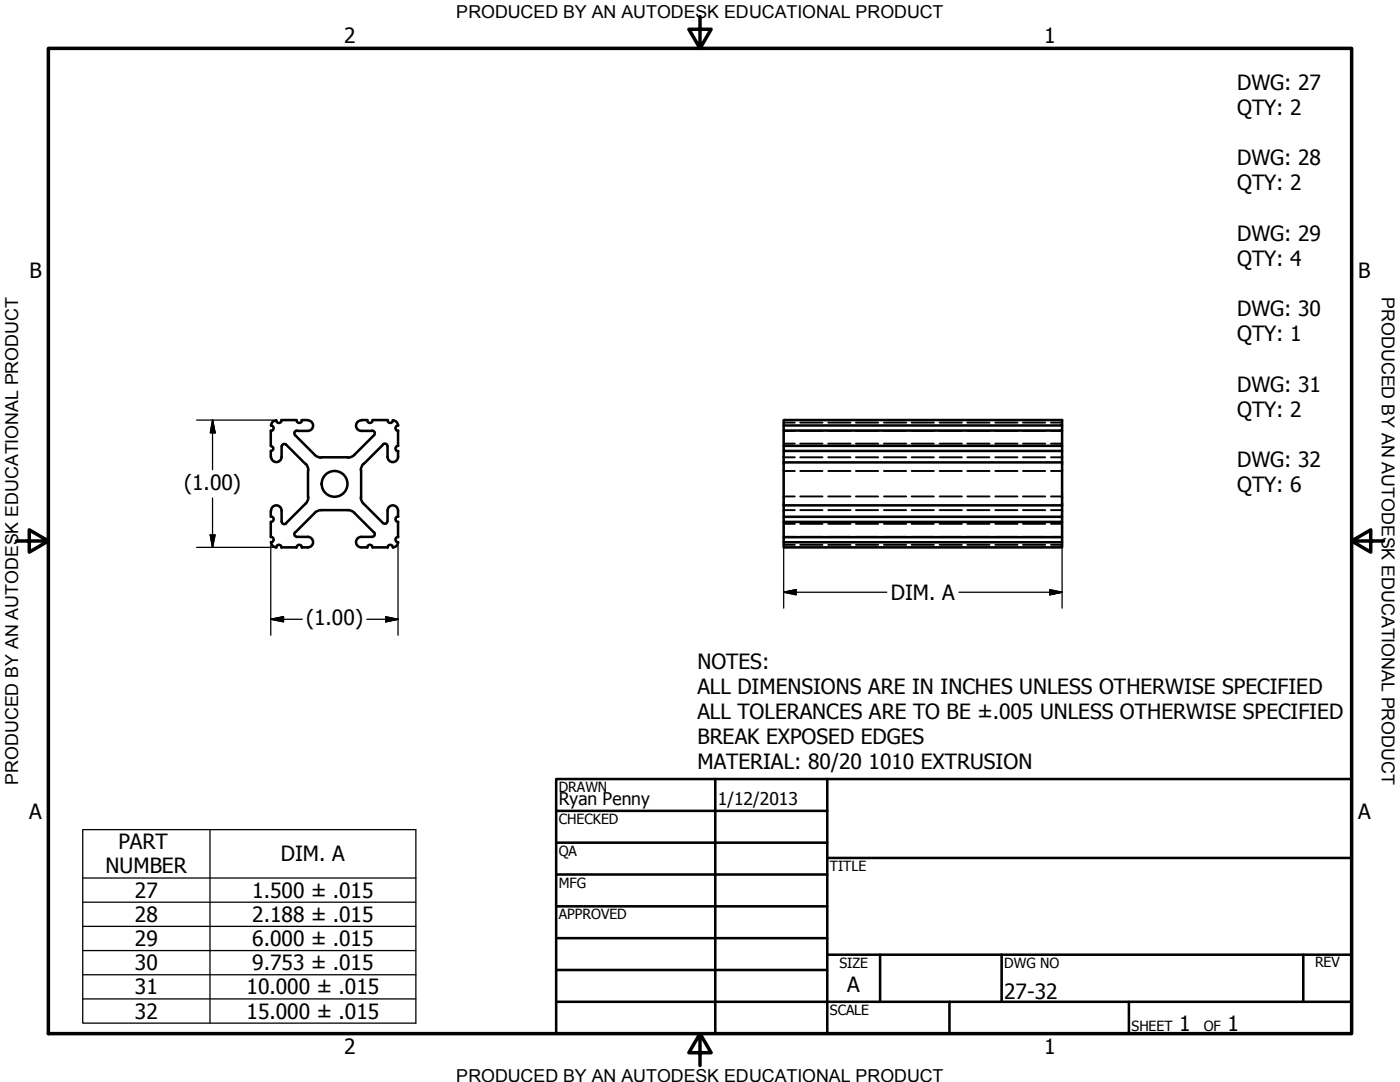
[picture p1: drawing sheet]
<svg xmlns="http://www.w3.org/2000/svg" width="279mm" height="216mm" viewBox="0 0 279 216" stroke-linecap="round" stroke-linejoin="round" font-family="sans-serif">
<!-- layer: Visible (ANSI) -->
<g fill="none" stroke="#000" stroke-width=".51">
<path d="M54 85.9v3.1M54 90v1.2M54.1 89a.48 .48 0 0 1 .4 .5 .48 .48 0 0 1-.4 .5M54.1 91.2a1.05 1.05 0 0 0 1 1 1.05 1.05 0 0 0 1.1-1M56.1 83.8h3.1M56.2 89v2.2M56.2 83.9a.52 .52 0 0 1-.5 .5 .52 .52 0 0 1-.6-.5 1.1 1.1 0 0 0-1 1 .54 .54 0 0 1 .5 .5 .54 .54 0 0 1-.5 .6M56.3 89.1l.3-.5 .5 .1 3.9 3.9M58.9 86.9l3.9 3.8M59.2 83.9a.54 .54 0 0 0 .5 .5 .54 .54 0 0 0 .6-.5M59.3 85.9a.54 .54 0 0 0-.5 .3 .54 .54 0 0 0 .1 .6M60.2 83.8h1.2"/>
<path d="M61 92.5l.4 .6 .1 .7M61.4 83.9a1.05 1.05 0 0 1 1.1 1 1.05 1.05 0 0 1-1.1 1.1h-2.2M61.5 93.9v5.4M61.5 99.2l-.1 .7-.4 .6M62.8 90.8l.6 .4 .7 .1M64.1 91.2h5.4M70.7 90.8l-.6 .4-.7 .1M72 99.2l.1 .7 .4 .6M72.1 93.9v5.4M72.1 83.9a1.05 1.05 0 0 0-1 1 1.05 1.05 0 0 0 1 1.1M72.1 83.8h1.2M72.1 86h2.1"/>
<path d="M72.5 92.5l-.4 .6-.1 .7M73.3 83.9a.54 .54 0 0 0 .5 .5 .54 .54 0 0 0 .6-.5M74.3 85.9a.54 .54 0 0 1 .5 .3 .54 .54 0 0 1-.2 .6M74.4 83.8h3M74.6 86.9l-3.9 3.8M76.4 88.7a.54 .54 0 0 1 .6-.1 .54 .54 0 0 1 .3 .5M76.5 88.7l-3.9 3.9M77.3 91.2a1.05 1.05 0 0 0 1.1 1 1.05 1.05 0 0 0 1-1M77.3 83.9a.54 .54 0 0 0 .6 .5 .54 .54 0 0 0 .5-.5M77.3 89v2.2M78.4 83.9a1.05 1.05 0 0 1 1 1M79.4 85.9v3.1"/>
<path d="M79.4 90v1.2M79.5 84.9a.54 .54 0 0 0-.6 .5 .54 .54 0 0 0 .6 .6M79.5 89a.54 .54 0 0 0-.6 .5 .54 .54 0 0 0 .6 .5M156.4 83.8h55.6v1.1h-55.6zM156.4 84.9v1h55.6v-1M156.4 85.9v3.1h55.6v-3.1M156.4 89v1h55.6v-1M156.4 90v13.1h55.6v-13.1M156.4 92.3h55.6M54 101.9v1.2M54 104.1v3.1M54.1 107.1a.54 .54 0 0 1 .5 .6 .54 .54 0 0 1-.5 .5"/>
<path d="M54.1 103.1a.54 .54 0 0 1 .5 .5 .54 .54 0 0 1-.5 .5M54.1 101.9a1.05 1.05 0 0 1 1-1.1 1.05 1.05 0 0 1 1.1 1.1M54.1 108.2a1.05 1.05 0 0 0 1 1M55.1 109.3a.54 .54 0 0 1 .6-.6 .54 .54 0 0 1 .5 .6M56.1 109.2h3.1M56.2 101.9v2.1a.54 .54 0 0 0 .3 .5 .54 .54 0 0 0 .6-.1M58.9 106.2a.54 .54 0 0 0-.1 .6 .54 .54 0 0 0 .5 .3M59.2 109.3a.54 .54 0 0 1 .5-.6 .54 .54 0 0 1 .6 .6M59.2 107.1h2.2a1.05 1.05 0 0 1 1.1 1.1 1.05 1.05 0 0 1-1.1 1h-1.2M61 100.5l-3.9 3.9M62.8 102.4l-3.9 3.8M64.1 101.8h5.3l.7 .1 .6 .4"/>
<path d="M64.1 101.8l-.7 .1-.6 .4M70.7 102.4l3.9 3.8M72.1 107.1a1.05 1.05 0 0 0-1 1.1 1.05 1.05 0 0 0 1 1M72.1 109.2h1.2M72.6 100.5l3.9 3.9M73.3 109.3a.54 .54 0 0 1 .5-.6 .54 .54 0 0 1 .6 .6M74.4 109.2h3M74.6 106.2a.54 .54 0 0 1 .2 .6 .54 .54 0 0 1-.5 .3h-2.2M77.3 104l-.3 .5-.5-.1M77.3 101.9a1.05 1.05 0 0 1 1.1-1.1 1.05 1.05 0 0 1 1 1.1M77.3 109.3a.54 .54 0 0 1 .6-.6 .54 .54 0 0 1 .5 .6M77.3 101.9v2.1"/>
<path d="M79.4 108.2a1.05 1.05 0 0 1-1 1M79.4 101.9v1.2M79.4 104.1v3.1M79.5 103.1a.54 .54 0 0 0-.6 .5 .54 .54 0 0 0 .6 .5M79.5 107.1a.54 .54 0 0 0-.6 .6 .54 .54 0 0 0 .6 .5M156.4 103.1v1h55.6v-1M156.4 104.1v3.1h55.6v-3.1M156.4 107.2v1h55.6v-1M156.4 108.2v1h55.6v-1M156.4 100.8h55.6"/>
<circle cx="66.8" cy="96.6" r="2.57"/>
</g>
<!-- layer: Hidden (ANSI) -->
<g fill="none" stroke="#000" stroke-width=".38">
<path d="M156.4 91.2h2.2M156.4 86h2.2M156.4 99.1h2.2M156.4 94h2.2M156.4 84.3h2.2M156.4 88.5h2.2M159.7 91.2h4.4M159.7 86h4.4M159.7 99.1h4.4M159.7 94h4.4M159.7 84.3h4.4M159.7 88.5h4.4"/>
<path d="M165.3 91.2h4.4M165.3 86h4.4M165.3 99.1h4.4M165.3 94h4.4M165.3 84.3h4.4M165.3 88.5h4.4M170.8 91.2h4.5M170.8 86h4.5M170.8 99.1h4.5M170.8 94h4.5M170.8 84.3h4.5M170.8 88.5h4.5"/>
<path d="M176.4 91.2h4.4M176.4 86h4.4M176.4 99.1h4.4M176.4 94h4.4M176.4 84.3h4.4M176.4 88.5h4.4M181.9 91.2h4.5M181.9 86h4.5M181.9 99.1h4.5M181.9 94h4.5M181.9 84.3h4.5M181.9 88.5h4.5"/>
<path d="M187.5 91.2h4.5M187.5 86h4.5M187.5 99.1h4.5M187.5 94h4.5M187.5 84.3h4.5M187.5 88.5h4.5M193 91.2h4.5M193 86h4.5M193 99.1h4.5M193 94h4.5M193 84.3h4.5M193 88.5h4.5"/>
<path d="M198.6 91.2h4.5M198.6 86h4.5M198.6 99.1h4.5M198.6 94h4.5M198.6 84.3h4.5M198.6 88.5h4.5M204.2 91.2h4.4M204.2 86h4.4M204.2 99.1h4.4M204.2 94h4.4M204.2 84.3h4.4M204.2 88.5h4.4"/>
<path d="M209.7 91.2h2.3M209.7 86h2.3M209.7 99.1h2.3M209.7 94h2.3M209.7 84.3h2.3M209.7 88.5h2.3M156.4 107.1h2.2M156.4 101.8h2.2M156.4 104.5h2.2M156.4 108.7h2.2M159.7 107.1h4.4M159.7 101.8h4.4"/>
<path d="M159.7 104.5h4.4M159.7 108.7h4.4M165.3 107.1h4.4M165.3 101.8h4.4M165.3 104.5h4.4M165.3 108.7h4.4M170.8 107.1h4.5M170.8 101.8h4.5M170.8 104.5h4.5M170.8 108.7h4.5M176.4 107.1h4.4M176.4 101.8h4.4"/>
<path d="M176.4 104.5h4.4M176.4 108.7h4.4M181.9 107.1h4.5M181.9 101.8h4.5M181.9 104.5h4.5M181.9 108.7h4.5M187.5 107.1h4.5M187.5 101.8h4.5M187.5 104.5h4.5M187.5 108.7h4.5M193 107.1h4.5M193 101.8h4.5"/>
<path d="M193 104.5h4.5M193 108.7h4.5M198.6 107.1h4.5M198.6 101.8h4.5M198.6 104.5h4.5M198.6 108.7h4.5M204.2 107.1h4.4M204.2 101.8h4.4M204.2 104.5h4.4M204.2 108.7h4.4M209.7 107.1h2.3M209.7 101.8h2.3"/>
<path d="M209.7 104.5h2.3M209.7 108.7h2.3"/>
</g>
<!-- layer: Border (ANSI) -->
<path d="M9.7 9.7h260v196.5h-260zM139.7 3.3v6.4l-2.2-3.9h4.4l-2.2 3.9M3.3 107.9h6.4l-3.9-2.2v4.5l3.9-2.3M269.7 107.9l3.9 2.3v-4.5l-3.9 2.2h6.4M139.7 206.2l2.2 3.9h-4.4l2.2-3.9v6.4" fill="none" stroke="#000" stroke-width=".7"/>
<!-- layer: Title (ANSI) -->
<g fill="none" stroke="#000" stroke-width=".51">
<path d="M111 155.4h158.7v50.8h-158.7zM142.7 155.4v50.8M165.1 155.4v50.8M111 161.8h54.1M111 168.1h54.1M111 174.5h54.1M165.1 171.2h104.6M111 180.8h54.1M111 187.2h54.1M111 193.5h54.1M111 199.9h158.7M165.1 190.5h104.6"/>
<path d="M175.6 190.5v9.4M189.5 199.9v6.3M199.9 190.5v9.4M225.3 199.9v6.3M260.1 190.5v9.4"/>
</g>
<!-- layer: Dimension (ANSI) -->
<g fill="none" stroke="#000" stroke-width=".25">
<path d="M39.2 83.8h15.3M42.4 83.8l.5 2.6h-.9zM42.4 83.8v9.9M42.4 99.4v9.8M39.2 109.2h15.3M42 106.7h.9l-.5 2.5zM54 108.8v17.9M79.4 108.8v17.9M156.4 118.2l2.5-.5v1zM156.4 118.2h20.6M156.4 108.8v12.5M191.4 118.2h20.6"/>
<path d="M209.5 117.7l2.5 .5-2.5 .5zM212 108.8v12.5M54 123.6l2.6-.5v1zM54 123.6h6.3M73.2 123.6h6.2M77 123.1l2.4 .5-2.4 .5z"/>
</g>
<path d="M42.4 83.8l.5 2.6zM42.4 83.8l.5 2.6h-.9zM42 106.7l.4 2.5zM42 106.7h.9l-.5 2.5zM156.4 118.2l2.5-.5zM156.4 118.2l2.5-.5v1zM209.5 118.7l2.5-.5zM209.5 117.7l2.5 .5-2.5 .5zM54 123.6l2.6-.5zM54 123.6l2.6-.5v1zM77 124.1l2.4-.5zM77 123.1l2.4 .5-2.4 .5z" fill="#000" stroke="#000" stroke-width=".25"/>
<!-- layer: Symbol (ANSI) -->
<path d="M16.5 165.5h66.5v38.7h-66.5zM16.5 175.2h66.5M41.9 165.5v38.7M16.5 180h66.5M16.5 184.8h66.5M16.5 189.7h66.5M16.5 194.5h66.5M16.5 199.3h66.5" fill="none" stroke="#000" stroke-width=".25"/>
<g font-size="4.2">
<text x="68.7" y="8.6">2</text>
<text x="208.4" y="8.6">1</text>
<text x="246.9" y="17.9">DWG: 27</text>
<text x="246.9" y="22.9">QTY: 2</text>
<text x="246.9" y="33">DWG: 28</text>
<text x="246.9" y="38">QTY: 2</text>
<text x="246.9" y="48.1">DWG: 29</text>
<text x="246.9" y="53.1">QTY: 4</text>
<text x="5.9" y="55.5">B</text>
<text x="271.1" y="55.5">B</text>
<text x="246.9" y="63.1">DWG: 30</text>
<text x="246.9" y="68.1">QTY: 1</text>
<text x="246.9" y="78.2">DWG: 31</text>
<text x="246.9" y="83.2">QTY: 2</text>
<text x="246.9" y="93.2">DWG: 32</text>
<text x="36.8" y="97.7">(1.00)</text>
<text x="246.9" y="98.2">QTY: 6</text>
<text x="177.8" y="119.7">DIM. A</text>
<text x="61.1" y="124.7">(1.00)</text>
<text x="139.2" y="133.4">NOTES:</text>
<text x="139.2" y="138.4">ALL DIMENSIONS ARE IN INCHES UNLESS OTHERWISE SPECIFIED</text>
<text x="139.2" y="143.4">ALL TOLERANCES ARE TO BE ±.005 UNLESS OTHERWISE SPECIFIED</text>
<text x="139.2" y="148.5">BREAK EXPOSED EDGES</text>
<text x="139.2" y="153.5">MATERIAL: 80/20</text>
<text x="173.4" y="153.5">1010 EXTRUSION</text>
<text x="5.8" y="163.4">A</text>
<text x="271" y="163.4">A</text>
<text x="23.6" y="169.4">PART</text>
<text x="56.1" y="171.9">DIM. A</text>
<text x="21.1" y="174.2">NUMBER</text>
<text x="26.9" y="179.1">27</text>
<text x="50.4" y="179.1">1.500 ± .015</text>
<text x="26.9" y="184">28</text>
<text x="50.4" y="184">2.188 ± .015</text>
<text x="26.9" y="188.8">29</text>
<text x="50.4" y="188.8">6.000 ± .015</text>
<text x="26.9" y="193.6">30</text>
<text x="50.4" y="193.6">9.753 ± .015</text>
<text x="169.1" y="198">A</text>
<text x="26.9" y="198.4">31</text>
<text x="26.9" y="203.3">32</text>
<text x="49.2" y="198.4">10.000 ± .015</text>
<text x="49.2" y="203.3">15.000 ± .015</text>
<text x="200.4" y="199.3">27-32</text>
<text x="235.3" y="205.7">1</text>
<text x="245" y="205.7">1</text>
<text x="68.7" y="210.3">2</text>
<text x="208.4" y="210.3">1</text>
</g>
<g font-size="3.6">
<text x="91.1" y="3.6">PRODUCED BY AN AUTODESK EDUCATIONAL PRODUCT</text>
<text x="275.8" y="59.3" transform="rotate(90 275.8 59.3)">PRODUCED BY AN AUTODESK EDUCATIONAL PRODUCT</text>
<text x="3.6" y="156.6" transform="rotate(-90 3.6 156.6)">PRODUCED BY AN AUTODESK EDUCATIONAL PRODUCT</text>
<text x="91.1" y="215.9">PRODUCED BY AN AUTODESK EDUCATIONAL PRODUCT</text>
</g>
<g font-size="3.5">
<text x="111.5" y="160.6">Ryan Penny</text>
<text x="143.3" y="160.7">1/12/2013</text>
</g>
<g font-size="2.8">
<text x="111.5" y="158">DRAWN</text>
<text x="111.5" y="164.4">CHECKED</text>
<text x="111.5" y="170.8">QA</text>
<text x="165.6" y="173.7">TITLE</text>
<text x="111.5" y="177.1">MFG</text>
<text x="111.5" y="183.5">APPROVED</text>
<text x="167.5" y="193.1">SIZE</text>
<text x="200.4" y="193.1">DWG NO</text>
<text x="262.4" y="193">REV</text>
<text x="165.6" y="202.5">SCALE</text>
<text x="225.8" y="205.7">SHEET</text>
<text x="240.2" y="205.7">OF</text>
</g>
</svg>
